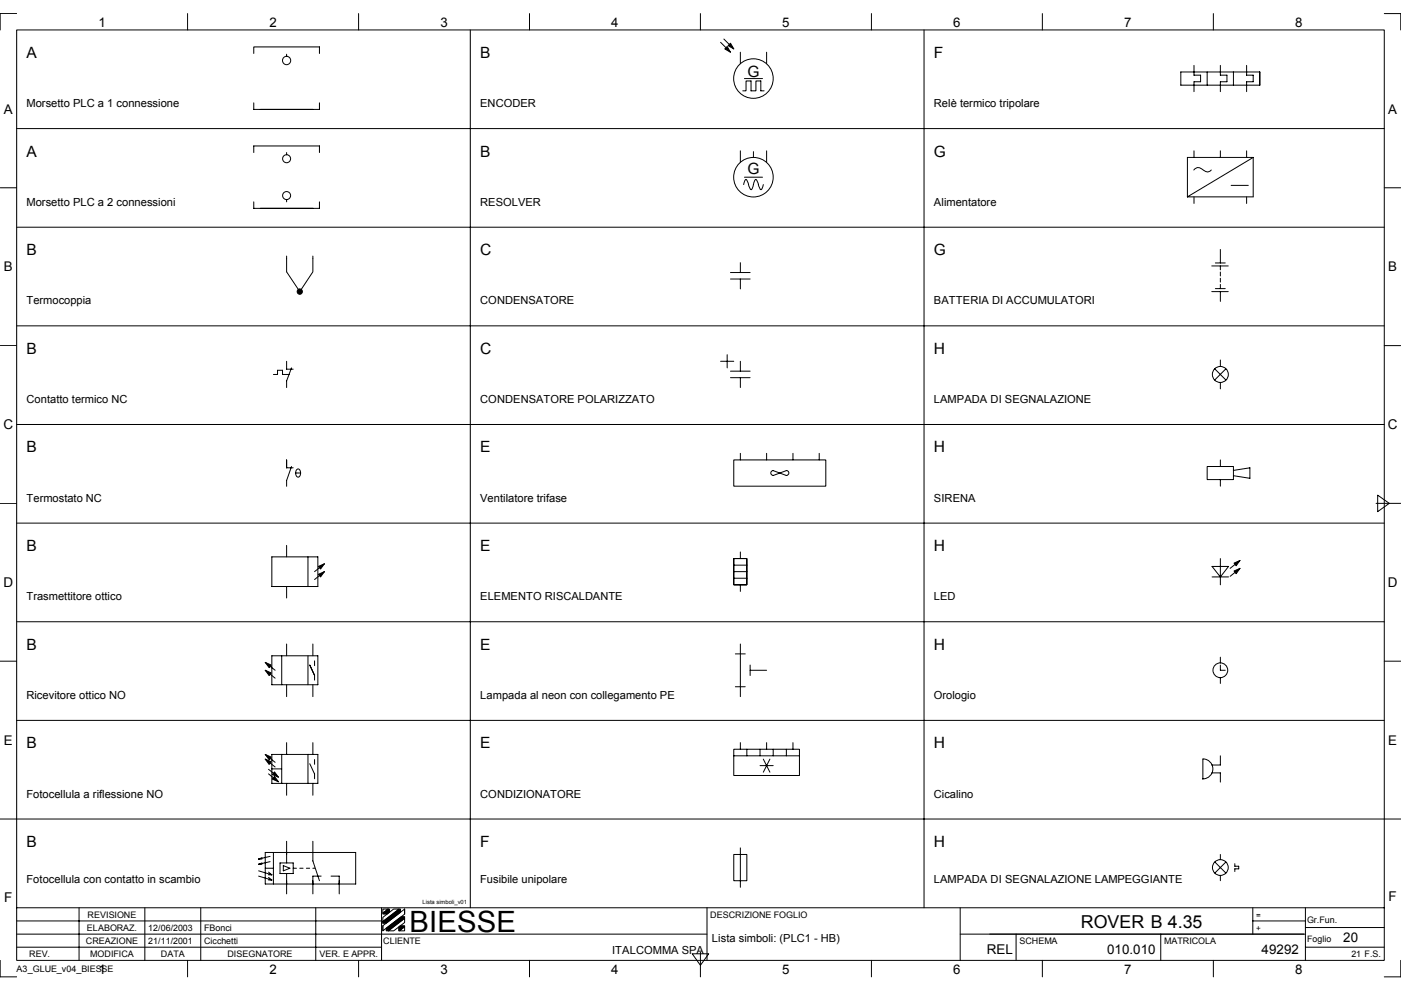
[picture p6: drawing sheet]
<svg xmlns="http://www.w3.org/2000/svg" width="297mm" height="210mm" viewBox="0 0 297 210" stroke-linecap="round" stroke-linejoin="round" font-family="sans-serif">
<g fill="none" stroke="#000" stroke-width=".21">
<path d="M3.5 6.3h290v197.3h-290zM3.5 2.9h-3.5v3.4M39.8 2.9v3.4M53.8 11.3v-1.4h13.9v1.4M60.8 11.5v.4M76 2.9v3.4M99.7 6.3v186.2M112.3 2.9v3.4M148.5 2.9v3.4M152.8 9l2.1 2.1M153.5 8.3l2.1 2.1M157 11.1v2.4"/>
<path d="M157.5 19.3h.7v-2.1h1v2.1h1.1v-2.1h1v2.1h.7M157.8 16.7h3.9M162.5 11.1v2.4M184.8 2.9v3.4M195.9 6.3v186.2M221 2.9v3.4M250.4 15.3h16.7v2.8h-16.7zM253.2 13.9v2.1l1.3-.1v1.4h-1.3v2.1M255.9 15.3v2.8M257.3 2.9v3.4M258.7 13.9v2h1.4v1.4h-1.4v2.1M261.5 15.3v2.8"/>
<path d="M264.3 13.9v2h1.4v1.4h-1.4v2.1M293.5 2.9h3.5v3.4M0 39.8h3.5M3.5 27.3h290M53.8 21.8v1.4h13.9v-1.4M53.8 32.3v-1.4h13.9v1.4M60.8 32.3v.5M157 32v2.4M157.7 39.1l.4-1 .4 .3 .6 1.8h.2l.2-.3 .7-1.8 .4 .3 .6 1.8h.2l.2-.3 .2-.8M157.8 37.6h3.9M159.7 32.2v1.2M162.5 32v2.4"/>
<path d="M253.1 36a1.24 1.24 0 0 1 2.1 .1 1.06 1.06 0 0 0 1.6-.1M253.2 32v1.4M258.7 32v1.4M261 39.3h3.7M264.3 32v1.4M265.7 33.4v8.3h-13.9M265.7 33.4h-13.9v8.3M265.7 33.4l-13.9 8.3M293.5 39.8h3.5M3.5 48.2h290M53.8 42.8v1.4h13.9v-1.4M60.8 54.3v3.3l2.8 4.2 2.7-4.2v-3.3"/>
<path d="M60.8 42.3v.5M154.9 57.8h4.1M154.9 59.2h4.1M157 55.7v2.1M157 59.2v2.1M253.2 41.7v1.4M256.9 56.4h3.5M257.7 55.8h2.1M258.7 52.9v2.9M258.7 56.4v.8M258.7 57.7v.8M258.7 59v.8"/>
<path d="M264.3 41.7v1.4M0 73.3h3.5M3.5 69.1h290M58 79.4h.8v-.9h1.1v.9h1.4M60.8 76.6v1.7h1.4M61.8 78l-1 2.8v1.4M152.8 76.6h2.8M154.2 75.2v2.8M154.9 78.7h4.1M157 76.6v2.1M256.9 61.8h3.5M257.5 78.2l2.4 2.4"/>
<path d="M257.7 61.2h2.1M258.7 60.3v.9M258.7 61.8v2.1M258.7 76.3v1.4M259.9 78.2l-2.4 2.4M293.5 73.3h3.5M3.5 90h290M60.8 97.5v1.7h1.4M61.8 98.9l-1 3v1.2M63 99.5a.73 .73 0 0 1 .7 .3 .73 .73 0 0 1 0 .8 .51 .51 0 0 1-.6 .6 .51 .51 0 0 1-.4-.7v-.5zM154.9 80.1h4.1M155.6 97.5h19.5v5.6h-19.5z"/>
<path d="M157 80.1v2.1M157 96.1v1.4M162.5 96.1v1.4M163.9 99.8a.51 .51 0 0 0-.5 .5 .51 .51 0 0 0 .5 .5M163.9 99.8l2.8 1M166.7 99.8a.53 .53 0 0 1 .6 .5 .53 .53 0 0 1-.6 .5M166.7 99.8l-2.8 1M168.1 96.1v1.4M173.7 96.1v1.4M255.9 98.9h5.6v2.8h-5.6zM258.7 81.1v1.3M258.7 97.5v1.4"/>
<path d="M261.5 99.7l3.5-.5v2.2l-3.5-.5M0 106.7h3.5M3.5 110.9h290M57.6 118.1h9.8v6.3h-9.8zM60.8 115.6v2.5M62.7 100.3h1M65.3 118.1v6.3M68.8 119.5l-2.1 1.7M155.6 119.8h2.7M155.6 118.4h2.7v5.6h-2.7zM157 117v1.4M258.7 101.7v1.4"/>
<path d="M258.7 118.4v5.6M262.9 118.8l-2.1 1.7M291.8 106.7h5.2M292.1 105l2.5 1.7-2.5 1.8zM3.5 131.8h290M57.6 139h9.8v6.2h-9.8zM59.7 139v6.2M60.8 124.4v2.4M60.8 136.5v2.5M65.3 139v6.2M66.3 136.5v2.5M68.8 121.2l-2.1 1.7"/>
<path d="M155.6 121.2h2.7M155.6 122.6h2.7M155.9 138.6h2.1M157 124v1.4M157 136.5v11.2M257 120.1h3.5l-1.8 2.2zM257 122.3h3.5M258.7 139.3v1.3M262.9 120.5l-2.1 1.7M0 140.2h3.5M3.5 152.7h290M56.2 140.4l2.1 1.7"/>
<path d="M56.2 142.1l2.1 1.7M56.2 160l2.1 1.6M57.6 160h9.8v6.1h-9.8zM59.7 160v6.1M60.8 145.2v2.5M60.8 157.5v2.5M65.3 160v6.1M66.3 145.2v2.5M66.3 157.5v2.5M66.7 143.2l-1-2.2 1 2.2v1M66.7 140.1v1M155.6 158.9h13.9v5.5h-13.9z"/>
<path d="M155.9 145.6h2.1M157 157.5v1.4M158.3 158.9v1.4M159 141v2.2M159 142.1h3.5M161.1 158.9v1.4M162.5 157.5v1.4M163.9 158.9v1.4M166.7 158.9v1.4M168.1 157.5v1.4M258.7 141v1.1h1.1M258.7 143.7v1.2"/>
<path d="M293.5 140.2h3.5M0 173.7h297M56.2 161l2.1 1.6M56.9 163.1l2.1 1.7M56.9 164.1l2.1 1.7M57.6 163h2.1M60.8 166.1v2.5M60.8 178.4v4.6M65.7 161.9l1 2.2v1M66.3 166.1v2.5M66.3 178.4v4.1l1.4 4.2M66.7 161v1.1"/>
<path d="M155.6 160.3h13.9M157 179.8v8.3M161.1 162.3h2.8M161.8 161l1.4 2.7M163.2 161l-1.4 2.7M255 165.1a2.12 2.12 0 0 0 2.2-2 2.12 2.12 0 0 0-2.1-2.2l-.1 4.2M257 163.9h1.7v1.9M258.7 160.3v1.9h-1.7M3.5 192.5h290M3.5 198.1h146.4M3.5 195.3h77.4M16.8 192.5v11.1"/>
<path d="M30.7 192.5v11.1M42.6 192.5v11.1M54.8 182.1h.7M54.8 183.2h.7M54.8 184.6l2.8 .9M54.8 185.8l2.8 .8M55.5 181.9l-.7 .2M55.5 183l-.7 .2M56.2 184.1h1.8M56.2 180.7h19.2v6.7h-19.2zM56.9 184.9l.7 .6M56.9 185.5h.7"/>
<path d="M56.9 186l.7 .6M56.9 186.6h.7M57.3 181.6l-2.5 .5M57.3 182.7l-2.5 .5M58 180.7v6.7M59.4 183h2.8v2.2h-2.8zM60.1 183.5l1.4 .6-1.4 .5zM60.8 185.2v4.3M62.2 184.1h.7M63.6 184.1h.7M65 184.1h.7M66.3 184.1h.4"/>
<path d="M66.9 192.5v11.1M68.1 185.8h-1.8v3.7M70.2 185.8h1.7v3.7M80.9 192.5v11.1M81.2 196.3l4.6-3.6v1.1l-4.6 3.6zM81.2 194.5l2.3-1.8h1.1l-3.4 2.7zM81.2 192.7h1.1l-1.1 .9zM81.2 195.4v.3M81.2 196.3v1M82.3 197.4l3.5-2.7v.9l-2.3 1.8zM84.7 197.4l1.1-.9v.9zM85.8 192.7v1.1"/>
<path d="M149.9 192.5v11.1M155.6 181.2h2.7v5.5h-2.7zM203.6 198.1h73.2M203.6 192.5v11.1M215.4 198.1v5.5M246.1 198.1v5.5M257.6 182.8l2.3 2.3M258.7 181.2v1.1M258.7 185.6v1.1M259.9 182.8l-2.3 2.3M261.8 183.1v.6h.8v.5h-.8v.6M265.6 195.3h11.2"/>
<path d="M265.6 192.5v5.6M276.8 192.5v11.1M276.8 196.7h16.7M0 203.6v3.5h3.5M3.5 200.8h77.4M39.8 203.6v3.5M76 203.6v3.5M112.3 203.6v3.5M146.8 202.2h3.5l-1.8 2.5zM148.5 201.9v5.2M184.8 203.6v3.5M221 203.6v3.5"/>
<path d="M257.3 203.6v3.5M276.8 200.8h16.7M297 203.6v3.5h-3.5"/>
<circle cx="60.8" cy="12.8" r=".88"/>
<circle cx="159.7" cy="16.7" r="4.2"/>
<circle cx="60.8" cy="33.7" r=".85"/>
<circle cx="159.7" cy="37.6" r="4.2"/>
<circle cx="60.8" cy="41.5" r=".85"/>
<circle cx="258.7" cy="79.4" r="1.7"/>
<circle cx="258.7" cy="142.1" r="1.57"/>
<circle cx="258.7" cy="183.9" r="1.67"/>
</g>
<g fill="#000" stroke="#000" stroke-width=".21">
<path d="M153.7 10.4l.5-.5 .7 1.2z" fill-rule="evenodd"/>
<path d="M154.9 9.2l.7 1.2-1.2-.7z" fill-rule="evenodd"/>
<path d="M261.6 119.4l1.3-.6-.8 1.2z" fill-rule="evenodd"/>
<path d="M67.5 120.1l1.3-.6-.8 1.1z" fill-rule="evenodd"/>
<path d="M67.5 121.8l1.3-.6-.8 1.1z" fill-rule="evenodd"/>
<path d="M261.6 121.1l1.3-.6-.8 1.1z" fill-rule="evenodd"/>
<path d="M56.2 140.4l1.3 .6-.4 .6z" fill-rule="evenodd"/>
<path d="M56.2 142.1l1.3 .6-.4 .5z" fill-rule="evenodd"/>
<path d="M56.2 160l1.3 .5-.4 .6z" fill-rule="evenodd"/>
<path d="M56.2 161l1.3 .5-.4 .6z" fill-rule="evenodd"/>
<path d="M58.2 163.7l.8 1.1-1.3-.6z" fill-rule="evenodd"/>
<path d="M58.2 164.6l.8 1.2-1.3-.6z" fill-rule="evenodd"/>
<path d="M81.2 193.6l1.1-.9h.3v.7l-.5 .4h-.9z" fill-rule="evenodd"/>
<path d="M81.9 196.8l3.2-2.4h.7v.3l-3.5 2.7h-.4z" fill-rule="evenodd"/>
<path d="M81.2 195.4l3.4-2.7h.3v.7l-3 2.3h-.7z" fill-rule="evenodd"/>
<path d="M84.5 196.6l.4-.3h.9v.2l-1.1 .9h-.2z" fill-rule="evenodd"/>
<circle cx="63.5" cy="61.8" r=".56"/>
</g>
<text font-size="6.2" x="86.8" y="197.7">BIESSE</text>
<text font-size="3.8" x="229.2" y="196.7">ROVER B 4.35</text>
<g font-size="3.3">
<text x="5.6" y="12.3">A</text>
<text x="101.8" y="12.3">B</text>
<text x="158.5" y="16.3">G</text>
<text x="198" y="12.3">F</text>
<text x="5.6" y="33.2">A</text>
<text x="101.8" y="33.2">B</text>
<text x="198" y="33.2">G</text>
<text x="158.5" y="36.9">G</text>
<text x="5.6" y="54.1">B</text>
<text x="101.8" y="54.1">C</text>
<text x="198" y="54.1">G</text>
<text x="5.6" y="75">B</text>
<text x="101.8" y="75">C</text>
<text x="198" y="75">H</text>
<text x="5.6" y="95.9">B</text>
<text x="101.8" y="95.9">E</text>
<text x="198" y="95.9">H</text>
<text x="5.6" y="116.8">B</text>
<text x="101.8" y="116.8">E</text>
<text x="198" y="116.8">H</text>
<text x="5.6" y="137.8">B</text>
<text x="101.8" y="137.8">E</text>
<text x="198" y="137.8">H</text>
<text x="5.6" y="158.7">B</text>
<text x="101.8" y="158.7">E</text>
<text x="198" y="158.7">H</text>
<text x="5.6" y="179.6">B</text>
<text x="101.8" y="179.6">F</text>
<text x="198" y="179.6">H</text>
</g>
<g font-size="2.9">
<text x=".8" y="91">C</text>
<text x="294.2" y="91">C</text>
<text x=".8" y="124.4">D</text>
<text x="294.2" y="124.4">D</text>
<text x=".9" y="191.3">F</text>
<text x="294.4" y="191">F</text>
<text x="209.2" y="202.2">REL</text>
</g>
<g font-size="2.8">
<text x="20.9" y="5.7">1</text>
<text x="57.1" y="5.7">2</text>
<text x="93.4" y="5.7">3</text>
<text x="129.6" y="5.7">4</text>
<text x="165.8" y="5.7">5</text>
<text x="202.1" y="5.7">6</text>
<text x="238.3" y="5.7">7</text>
<text x="274.6" y="5.7">8</text>
<text x=".8" y="24.1">A</text>
<text x="294.3" y="24.1">A</text>
<text x=".8" y="57.5">B</text>
<text x="294.3" y="57.5">B</text>
<text x=".8" y="157.9">E</text>
<text x="294.3" y="157.9">E</text>
<text x="234.7" y="202.2">010.010</text>
<text x="267.5" y="202.2">49292</text>
<text x="284.8" y="199.8">20</text>
<text x="20.9" y="206.5">1</text>
<text x="57.1" y="206.5">2</text>
<text x="93.4" y="206.5">3</text>
<text x="129.6" y="206.5">4</text>
<text x="165.8" y="206.5">5</text>
<text x="202.1" y="206.5">6</text>
<text x="238.3" y="206.5">7</text>
<text x="274.6" y="206.5">8</text>
</g>
<g font-size="2.4">
<text x="5.6" y="22.7">Morsetto PLC a 1 connessione</text>
<text x="101.8" y="22.7">ENCODER</text>
<text x="198" y="22.7">Relè termico tripolare</text>
<text x="5.6" y="43.6">Morsetto PLC a 2 connessioni</text>
<text x="101.8" y="43.6">RESOLVER</text>
<text x="198" y="43.6">Alimentatore</text>
<text x="5.6" y="64.6">Termocoppia</text>
<text x="101.8" y="64.6">CONDENSATORE</text>
<text x="198" y="64.6">BATTERIA DI ACCUMULATORI</text>
<text x="5.6" y="85.5">Contatto termico NC</text>
<text x="101.8" y="85.5">CONDENSATORE POLARIZZATO</text>
<text x="198" y="85.5">LAMPADA DI SEGNALAZIONE</text>
<text x="5.6" y="106.4">Termostato NC</text>
<text x="101.8" y="106.4">Ventilatore trifase</text>
<text x="198" y="106.4">SIRENA</text>
<text x="5.6" y="127.3">Trasmettitore ottico</text>
<text x="101.8" y="127.3">ELEMENTO RISCALDANTE</text>
<text x="198" y="127.3">LED</text>
<text x="5.6" y="148.2">Ricevitore ottico NO</text>
<text x="101.8" y="148.2">Lampada al neon con collegamento PE</text>
<text x="198" y="148.2">Orologio</text>
<text x="5.6" y="169.1">Fotocellula a riflessione NO</text>
<text x="101.8" y="169.1">CONDIZIONATORE</text>
<text x="198" y="169.1">Cicalino</text>
<text x="5.6" y="187.2">Fotocellula con contatto in scambio</text>
<text x="101.8" y="187.2">Fusibile unipolare</text>
<text x="198" y="187.2">LAMPADA DI SEGNALAZIONE LAMPEGGIANTE</text>
<text x="129.8" y="202.2">ITALCOMMA SPA</text>
<text x="150.9" y="199.7">Lista simboli: (PLC1 - HB)</text>
</g>
<g font-size="1.9">
<text x="18.4" y="197.4">ELABORAZ.</text>
<text x="18.6" y="194.6">REVISIONE</text>
<text x="31.4" y="197.4">12/06/2003</text>
<text x="43.3" y="197.4">FBonci</text>
<text x="150.6" y="194.6">DESCRIZIONE FOGLIO</text>
<text x="277.1" y="195.6">Gr.Fun.</text>
<text x="6.2" y="202.9">REV.</text>
<text x="18.2" y="200.1">CREAZIONE</text>
<text x="19.1" y="202.9">MODIFICA</text>
<text x="31.4" y="200.1">21/11/2001</text>
<text x="34.1" y="202.9">DATA</text>
<text x="43.3" y="200.1">Cicchetti</text>
<text x="48.2" y="202.9">DISEGNATORE</text>
<text x="67.7" y="202.9">VER. E APPR.</text>
<text x="81.3" y="200.1">CLIENTE</text>
<text x="216.1" y="200.1">SCHEMA</text>
<text x="246.8" y="200.1">MATRICOLA</text>
<text x="277.1" y="199.8">Foglio</text>
<text x="286.5" y="202.9">21 F.S.</text>
<text x="3.5" y="206.1">A3_GLUE_v04_BIESSE</text>
</g>
<g font-size="1.7">
<text x="266.3" y="194.6">=</text>
<text x="266.3" y="197.4">+</text>
</g>
<text font-size="1.2" x="89.6" y="191.8">Lista simboli_v01</text>
</svg>
